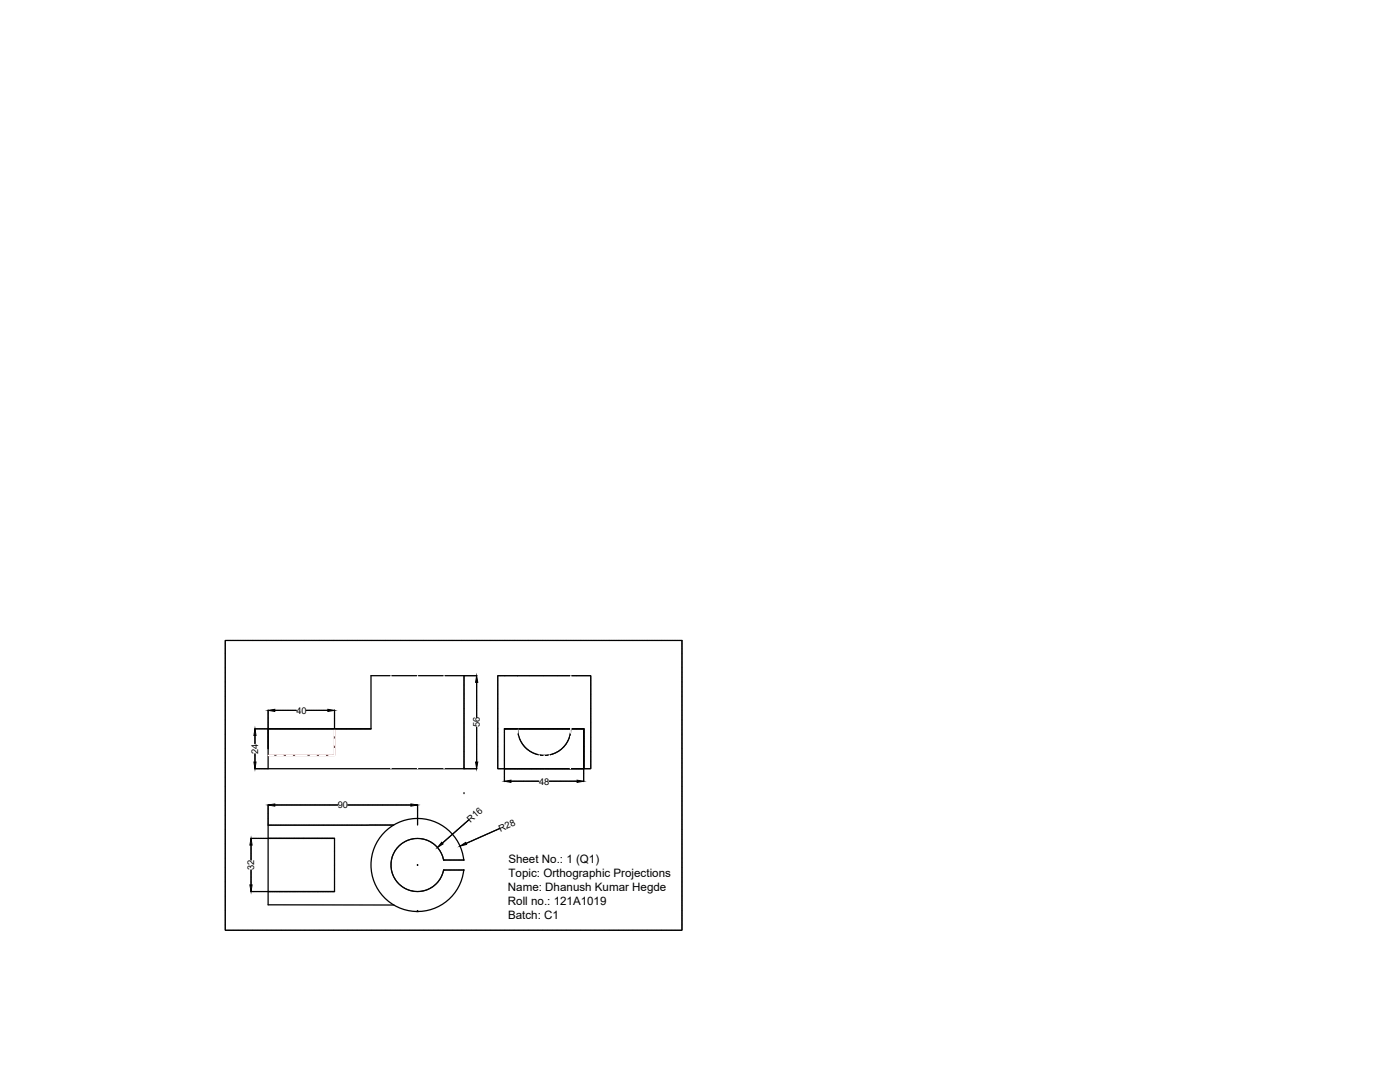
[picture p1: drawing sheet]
<svg xmlns="http://www.w3.org/2000/svg" width="279mm" height="216mm" viewBox="0 0 279 216" stroke-linecap="round" stroke-linejoin="round" font-family="sans-serif">
<!-- layer: 0 -->
<g fill="none" stroke="#000" stroke-width=".25">
<path d="M45 127.9v57.6M45 127.8v.1M45.1 127.8h91v57.7M92.6 134.8v18.6M95.1 136.2v6.9M95.2 134.8h-21.2v10.6M99.4 134.8v18.6M99.5 134.8h14.3M113.8 134.8h.1M114 134.8h3.8M117.8 134.8l.1 18.5M50.8 145.4h23.2"/>
<path d="M50.8 153.4h2.7M50.9 146.8v1.6M50.9 150.4v1.7M53.5 153.4h39.1M53.5 141.7v7.7M54.8 141.7h4.3M61.1 141.7h4.3M66.8 141.7v3.7M74 145.4h-20.5v8M92.6 153.4h.1M92.6 158.4h.1M92.6 153.4h2.6"/>
<path d="M95.1 145.1v7M99.4 153.4h18.4M100.7 153.4v2.5M102 155.9h5.6M103.3 145.4v.5M103.3 145.9l.1 .1M103.4 146v.1M103.4 146.1v.5M103.5 146.6v.1M103.5 146.7v.1M103.5 146.9v.1M103.5 147l.1 .1"/>
<path d="M103.6 147.1v.1M103.6 147.2l.1 .1M103.7 147.3v.1M103.7 147.5h.1M103.8 147.6v.1M103.8 147.7l.1 .1M103.9 147.8l.4 .7M104.3 148.5l.1 .1M104.4 148.6l.1 .2M104.6 148.8v.1M104.6 148.9l.1 .1M104.7 149l.1 .1"/>
<path d="M104.8 149.1l.4 .4M105.3 149.5l.1 .2M105.5 149.7l.1 .1M105.7 149.8v.1M105.7 149.9h.1M105.9 150h.1M106 150v.1M106.1 150.1l.3 .1M106.4 150.3h.1M106.5 150.3h.1M106.6 150.3l.1 .1M106.8 150.4h.1"/>
<path d="M106.9 150.4l.1 .1M107 150.5h.1M107.1 150.5h.1M107.2 150.5l.1 .1M107.4 150.6h.1M107.5 150.6l.2 .1M107.7 150.7h.2M108 150.7h.1M108.1 150.7h.1M108.2 150.7h.8M109.1 150.7h.1M109.4 150.7h-.2"/>
<path d="M109.5 150.7h.1M109.6 155.9h5.6M110.6 150.3l-1 .3M110.7 150.3h-.1M110.8 150.3h-.1M111.1 150.1l-.2 .1M111.3 150h-.1M111.4 150h-.1M111.5 149.9h-.1M111.6 149.8l-.1 .1M111.7 149.7l-.1 .1M111.8 149.7h-.1"/>
<path d="M112 149.5l-.2 .1M112.1 149.5h-.1M112.2 149.4h-.1M112.2 149.3h.1M112.5 149l-.2 .2M112.6 148.9l-.1 .1M112.8 148.7l-.2 .2M112.8 148.6v.1M112.9 148.5v.1M113.2 148l-.3 .5M113.3 147.8v.2M113.4 147.7h.1"/>
<path d="M113.5 147.6h-.1M113.5 147.4v.1M113.6 147.3l-.1 .1M113.6 147.1v.2M113.7 146.7l-.1 .4M113.8 153.4h.1M113.8 146.5l-.1 .2M113.8 146.4h.1M113.9 146.1l-.1 .2M113.9 145.9v.2M113.9 145.6v.2M113.9 145.5v.1"/>
<path d="M113.9 145.4v.1M116.5 153.4v2.5M116.5 153.3h.1M116.5 153.3v-7.9h-15.8v8M117.9 153.3l-.1 .1M50 167.3h16.8v10.6h-16.8M50.1 168.6v3M50.1 173.6v3M53.5 160.6v19.9l25.1 .1M54.8 160.6h12.6M69.4 160.6h12.6M78 172.9v.1"/>
<path d="M78 172.1v.7M78 173l.1 .1M78.1 172v.1M78.1 173.1v.2M78.1 173.4v.2M78.1 171.9v.1M78.1 171.8h.1M78.1 171.6v.1M78.1 173.6l.1 .5M78.1 171.5v.1M78.2 171.3l-.1 .2M78.2 171.2h.1"/>
<path d="M78.3 171l-.1 .1M78.3 174.1v.1M78.3 174.2v.1M78.3 170.9v.1M78.3 174.3l.1 .2M78.3 170.8v.1M78.4 174.6h.1M78.4 170.6v.2M78.5 174.7v.1M78.5 170.4l-.1 .1M78.5 174.8v.1M78.5 170.3v.1"/>
<path d="M78.5 174.9l.2 .2M78.6 164.6h-25.1M78.7 170.1l-.2 .2M78.7 175.1l.1 .3M78.7 170v.1M78.9 175.4v.1M78.9 169.7l-.2 .3M78.9 175.5l.1 .1M79 169.6l-.1 .1M79 175.7h.1M79 169.5v.1M79.1 175.8l.1 .1"/>
<path d="M79.2 169.3l-.1 .2M79.2 176h.1M79.3 169.2l-.1 .1M79.3 176.1h.1M79.4 169.1l-.1 .1M79.4 176.1v.1M79.5 176.2l.1 .2M79.7 176.4v.1M79.7 168.7l-.3 .4M79.7 176.5h.1M79.8 168.7h-.1M79.8 176.6h.1"/>
<path d="M79.9 168.6h-.1M79.9 176.6l.1 .1M80 176.7l.2 .2M80.1 168.4l-.2 .2M80.2 168.4h-.1M80.2 176.9h.1M80.3 177l.3 .1M80.6 177.2l.2 .1M80.7 168l-.5 .3M80.8 168h-.1M80.9 177.3h.1M80.9 167.9h-.1"/>
<path d="M81 177.3v.1M81.1 177.4l.2 .1M81.1 167.8l-.2 .1M81.2 167.7v.1M81.3 177.5h.1M81.4 167.7h-.1M81.4 177.5l.3 .1M81.5 167.6l-.1 .1M81.6 167.6h-.1M81.7 167.6h-.1M81.8 177.7h.2M81.8 167.5h-.1"/>
<path d="M81.9 167.5h.1M82 167.5h.1M82 177.7l.1 .1M82.1 177.8h.3M82.2 167.4h-.1M82.3 167.4h-.1M82.4 167.4h.1M82.5 177.8h.1M82.6 177.9h.2M82.7 167.3l-.2 .1M82.9 177.9h.2M82.9 167.3h-.2"/>
<path d="M83 167.3h.2M83.1 177.9h.1M83.2 177.9h.2M83.3 167.3h-.1M83.3 172.6h.1M83.3 167.3h.1M83.3 160.6v4M83.5 167.3h.2M83.6 177.9h-.1M83.7 167.3h.2M83.9 177.9h-.3M83.9 167.3l.1 .1"/>
<path d="M84.1 177.8l-.1 .1M84.1 167.4h.2M84.3 177.8h-.2M84.3 167.4h.1M84.5 167.4h.1M84.5 177.8h-.2M84.6 167.4l.2 .1M84.7 177.7l-.1 .1M84.8 167.5h.1M84.9 167.5l.1 .1M85 177.6l-.3 .1M85 167.6h.1"/>
<path d="M85.1 177.6h.1M85.2 167.6v.1M85.3 177.5l-.1 .1M85.3 167.7l.2 .1M85.4 177.5h-.1M85.5 167.8l.2 .1M85.7 177.3l-.3 .2M85.7 167.9l.2 .1M85.8 177.3h-.1M85.9 177.2h.1M86 168h.1M86 168.1h.1"/>
<path d="M86.1 168.1l.3 .2M86.4 176.9l-.4 .3M86.4 176.9h.1M86.5 168.3v.1M86.6 176.8h-.1M86.6 168.4v.1M86.7 168.5h.1M86.8 168.6l.1 .1M86.8 176.6l-.2 .2M86.9 176.5h.1M87 168.7l.1 .2M87.1 176.3l-.1 .2"/>
<path d="M87.1 168.9l.1 .1M87.2 176.2l-.1 .1M87.2 169l.2 .2M87.4 176l-.2 .2M87.4 169.2h.1M87.5 169.3l.1 .2M87.5 175.8l-.1 .2M87.6 169.5l.1 .1M87.7 175.6l-.2 .2M87.7 169.6h.1M87.7 169.7h.1M87.7 175.5v.1"/>
<path d="M87.8 169.8l.2 .3M87.9 175.2l-.1 .3M88 170.1l.1 .2M88 175.1l-.1 .1M88 175v.1M88.1 170.3v.1M88.2 170.4v.1M88.2 174.8l-.1 .2M88.2 170.6h.1M88.2 174.7h.1M88.2 170.7h.1M88.3 174.4l-.1 .2"/>
<path d="M88.3 170.8v.1M88.3 174.3v.1M88.3 170.9l.1 .1M88.3 168.2h.1M88.4 174.2l-.1 .1M88.4 171v.2M88.4 174.1v.1M88.4 171.3h.1M88.4 174h.1M88.5 171.4v.2h4.1M88.5 173.7v.2M88.6 167.9l-.2 .2"/>
<path d="M89 167.6l-.3 .3M89.1 167.5l-.1 .1M89.3 167.4l-.2 .1M89.4 167.3h-.1M89.5 167.2l-.1 .1M89.7 166.9l-.2 .3M89.9 166.8l-.1 .1M90 166.7h.1M90.1 166.6v.1M90.2 166.5v.1M90.5 166.3l-.2 .2M90.6 166.2l-.1 .1"/>
<path d="M90.7 166.1l-.1 .1M90.8 166l-.1 .1M90.9 166h-.1M91.3 165.5l-.4 .4M91.4 165.5h.1M91.5 165.4h.1M91.8 165.1l-.2 .2M92.1 164.9l-.3 .2M92.3 164.7l-.2 .2M92.4 164.6l-.1 .1M92.5 164.6h-.1M92.6 171.6a9.3 9.3 0 0 0-14.2-6.9 9.3 9.3 0 0 0 0 15.8 9.3 9.3 0 0 0 14.2-6.9"/>
<path d="M92.6 173.6l-4.1 .1M92.6 164.4l-.1 .1M92.8 164.2l-.1 .2M92.9 164.2h.1M93 168.3h.1M93.1 164l-.1 .1M93.2 168.2l-.1 .1M93.2 163.9v.1M93.3 168.2h-.1M93.4 168.1l-.1 .1M93.5 168.1h-.1M93.6 163.6l-.4 .3"/>
<path d="M93.6 168l-.1 .1M93.7 168h.1M93.9 167.9l-.1 .1M94 167.9h-.1M94.1 167.8l-.1 .1M94.2 167.8h-.1M94.3 167.7l-.1 .1M94.4 167.7h-.1M94.5 167.6l-.1 .1M94.6 167.6h.1M94.8 167.5h-.1M94.9 167.5h-.1"/>
<path d="M95 167.4l-.1 .1M95.1 167.4h-.1M95.2 167.3l-.1 .1M95.3 167.3h.1M95.4 167.2v.1M95.5 167.2h.1M95.7 167.1h-.1M95.8 167.1h-.1M95.9 167l-.1 .1M96 167h-.1M96.1 166.9l-.1 .1M96.2 166.9h.1"/>
<path d="M96.4 166.8h-.1M96.5 166.8h-.1M96.6 166.7h-.1M96.7 166.7h-.1M96.8 166.6l-.1 .1M96.9 166.6h-.1M97 166.5l-.1 .1M97.1 166.5h.1M97.3 166.4h-.1M97.5 166.3l-.2 .1M97.6 166.3h-.1M97.7 166.2l-.1 .1"/>
<path d="M97.8 166.2h-.1M97.9 166.1v.1M98 166.1h.1M98.3 166h-.2M98.4 165.9h-.1M98.5 165.9h-.1M98.7 165.7l-.1 .1M98.8 165.7h.1M99 165.7h-.1M99.2 165.6h-.2M99.3 165.5h-.1M99.5 165.4l-.2 .1"/>
<path d="M99.6 165.3v.1M99.7 165.3h.1M45 185.5v.1M45.1 185.6h90.9M83.1 181.9h.4M83.3 181.9h.1M136.1 185.5l-.1 .1"/>
</g>
<g fill="none" stroke="#fff" stroke-width=".25">
<path d="M78 134.8v1.5M78 137v1.2M78 138.8v1.3M83.3 134.8v1M83.3 136.2v.9M83.3 137.5v.8M83.3 138.7v.8M83.3 140v.8M88.6 134.8v1.5M88.6 137v1.2M88.6 138.8v1.3M103.3 134.8v1.3"/>
<path d="M103.3 136.7v1.3M103.3 138.6v1.2M107.6 134.8v1.1M107.6 136.5v1.3M107.6 138.4v1.2M108.6 134.8v3.4M108.6 139.1v.8M109.6 134.8v1.1M109.6 136.5v1.3M109.6 138.4v1.2M113.9 134.8v1.3M113.9 136.7v1.3"/>
<path d="M113.9 138.6v1.2M53.5 150.7h1.2M55.3 150.7h1.2M57.1 150.7h1.3M59 150.7h2.3M61.9 150.7h1.2M63.8 150.7h1.2M66.8 145.4v1.4M66.8 147.5v1.2M66.8 149.3v1.4h-1.2M78 140.7v1.2M78 142.6v1.2"/>
<path d="M78 144.4v1.3M78 146.3v1.2M78 148.1v1.3M78 150v1.2M78 151.9v1.5M83.3 141.2v.8M83.3 142.4v.9M83.3 143.7v.8M83.3 144.9v.9M83.3 146.2v.8M83.3 147.4v.8M83.3 148.7v.8"/>
<path d="M83.3 149.9v.8M83.3 151.1v.9M83.3 152.4v1M88.6 140.7v1.2M88.6 142.6v1.2M88.6 144.4v1.3M88.6 146.3v1.2M88.6 148.1v1.3M88.6 150v1.2M88.6 151.9v1.5M103.3 152.5l-.1 .9M103.3 140.4v1.3"/>
<path d="M103.3 142.3v1.2M103.3 144.2v1.2M103.3 148.8v1.2M103.3 150.7v1.2M103.3 146.9v1.3M103.3 145.4v.9M107.6 140.2v1.3M107.6 142.1v1.3M107.6 144v1.2M107.6 145.9v1.2M107.6 147.7v1.2M107.6 149.6v2.1"/>
<path d="M107.6 152.3v1M108.6 140.7v4.2M108.6 145.7v.8M108.6 147.3v6.1M109.6 140.2v1.3M109.6 142.1v1.3M109.6 144v1.2M109.6 145.9v1.2M109.6 147.7v1.2M109.6 149.6v2.1M109.6 152.3v1M113.9 150.7v1.2"/>
<path d="M113.9 152.5l-.1 .9M113.9 148.8v1.2M113.9 146.9v1.3M113.9 144.2v2.1M113.9 140.4v1.3M113.9 142.3v1.2M74 172.6h4.8M79.6 172.6h.8M81.3 172.6h4.1M83.3 163.3v4.7M83.3 168.9v.8M83.3 170.5v4.2"/>
<path d="M83.3 175.5v.8M83.3 177.2v4.7M86.2 172.6h.9M87.9 172.6h4.7"/>
</g>
<path d="M66.8 145.4v5.3h-13.3" fill="none" stroke="#f00" stroke-width=".25"/>
<g fill="#000" stroke="#000" stroke-width=".2">
<path d="M95.1 134.8l.3 1.4h-.5zM50.7 152.1h.4l-.2 1.3zM50.9 145.4l.2 1.4h-.4zM53.5 141.7l1.3-.2v.5zM65.4 141.5l1.4 .2-1.4 .3zM94.9 152.1h.5l-.3 1.3zM100.7 155.9l1.3-.2v.4zM115.2 155.7l1.3 .2-1.3 .2zM50.1 167.3l.2 1.3h-.4zM49.9 176.6h.4l-.2 1.3zM53.5 160.6l1.3-.2v.5zM82 160.4l1.3 .2-1.3 .3z"/>
<path d="M88.2 168.1l.2 .3-1.1 .7zM91.8 168.8l1.1-.7 .2 .4z"/>
</g>
<g font-size="2.3">
<text x="101.5" y="172.2">Sheet No.: 1 (Q1)</text>
<text x="101.4" y="177.8">Name: Dhanush Kumar Hegde</text>
<text x="101.5" y="175">Topic: Orthographic Projections</text>
<text x="101.4" y="180.5">Roll no.: 121A1019</text>
<text x="101.4" y="183.3">Batch: C1</text>
</g>
<g font-size="1.9">
<text x="59.1" y="142.4">40</text>
<text x="95.8" y="145.1" transform="rotate(-90 95.8 145.1)">56</text>
<text x="51.5" y="150.4" transform="rotate(-90 51.5 150.4)">24</text>
<text x="67.4" y="161.3">90</text>
<text x="107.6" y="156.5">48</text>
<text x="93.9" y="164.1" transform="rotate(-41 93.9 164.1)">R16</text>
<text x="99.9" y="166" transform="rotate(-24 99.9 166)">R28</text>
<text x="50.7" y="173.6" transform="rotate(-90 50.7 173.6)">32</text>
</g>
</svg>
